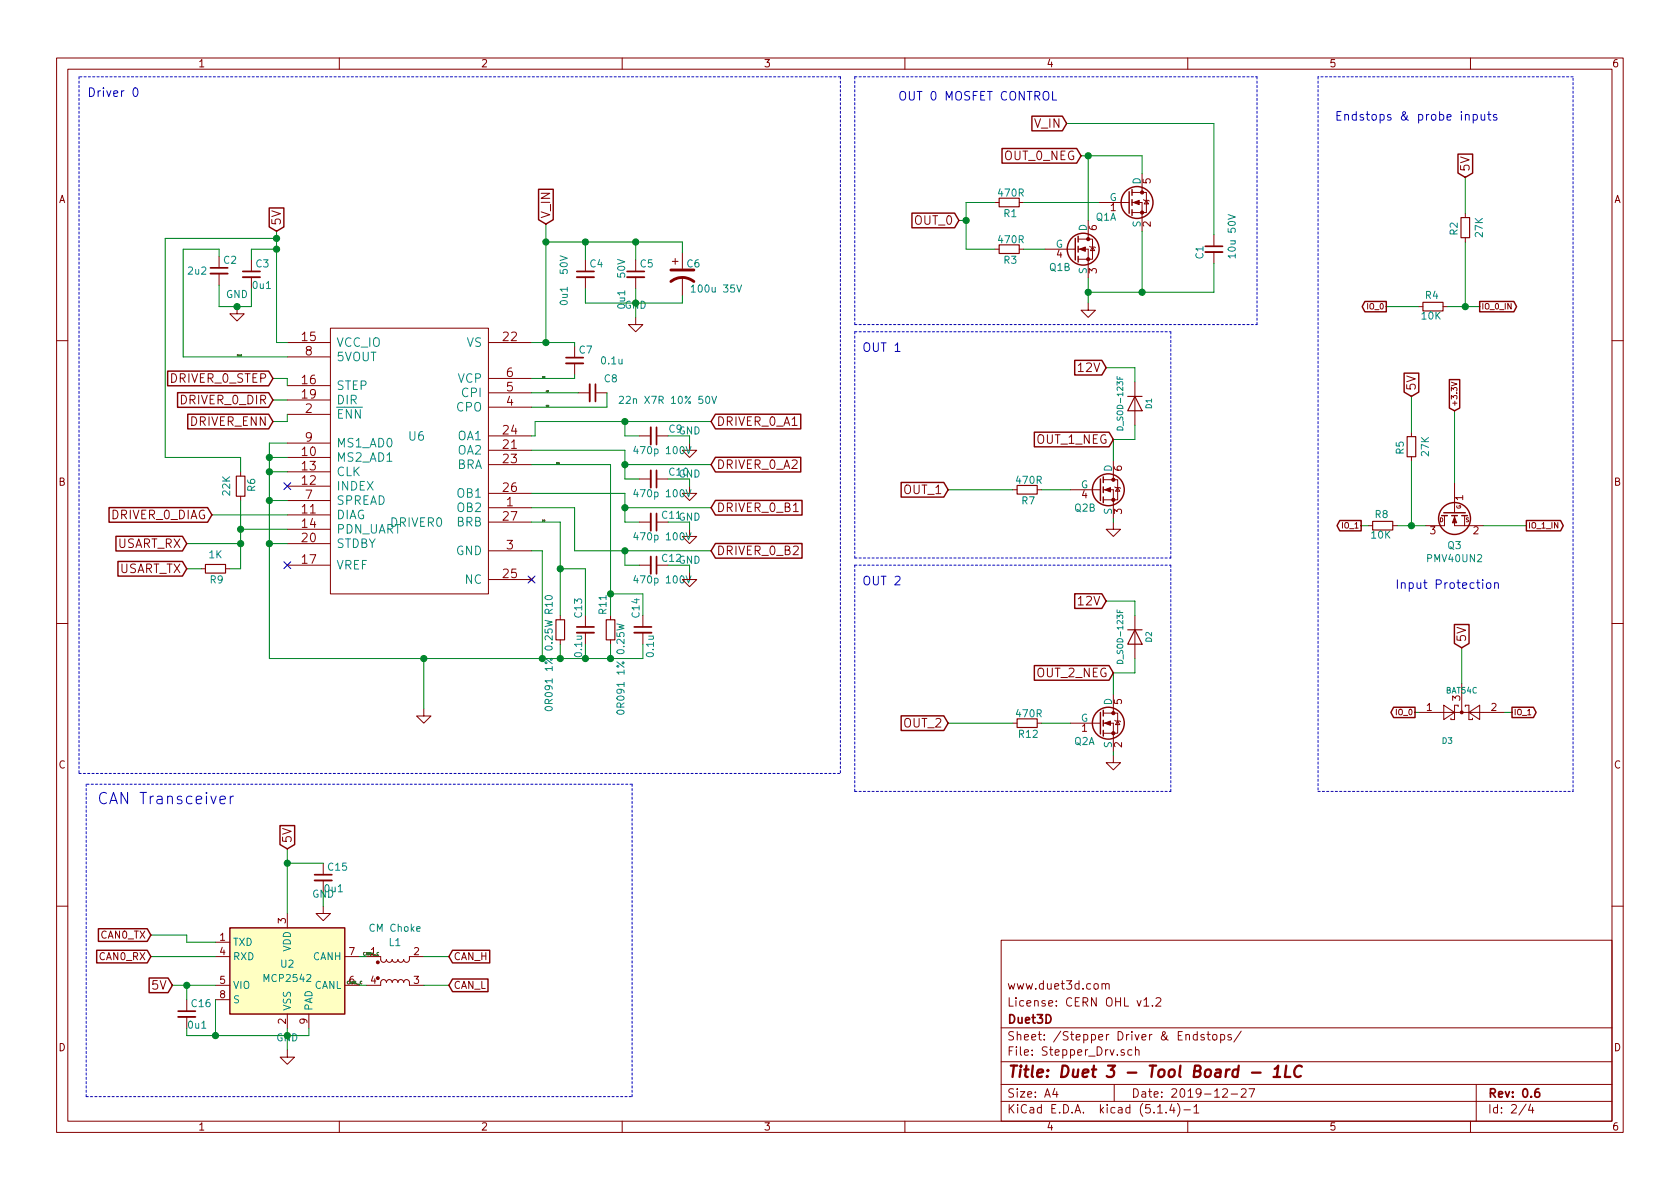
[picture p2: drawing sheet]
EESchema Schematic File Version 4
LIBS:Duet3_TB_1LC-cache
EELAYER 30 0
EELAYER END
$Descr A4 11693 8268
encoding utf-8
Sheet 2 4
Title "Duet 3 - Tool Board - 1LC"
Date "2019-12-27"
Rev "0.6"
Comp "Duet3D"
Comment1 "License: CERN OHL v1.2"
Comment2 "www.duet3d.com"
Comment3 ""
Comment4 ""
$EndDescr
Text Notes 9290 840  0    60   ~ 0
Endstops & probe inputs
Text Notes 975  675  2    60   ~ 0
Driver 0
Text GLabel 1900 2775 0    60   Input ~ 0
DRIVER_0_DIR
Text GLabel 1900 2625 0    60   Input ~ 0
DRIVER_0_STEP
$Comp
L Diode:BAT54C D3
U 1 1
P 10175 4950
F 0 "D3" H 10075 5150 40  0000 C CNN
F 1 "BAT54C" H 10175 4800 40  0000 C CNN
F 2 "Package_TO_SOT_SMD:SOT-23" V 10075 4950 60  0001 C CNN
F 3 "" H 10075 4950 60  0000 C CNN
	1    10175 4950
	1    0    0    1   
$EndComp
Text GLabel 10525 4950 2    39   Output ~ 0
IO_1
Text Notes 9710 4100 0    60   ~ 0
Input Protection
Text GLabel 1900 2925 0    60   Input ~ 0
DRIVER_ENN
Text GLabel 1475 3575 0    60   Input ~ 0
DRIVER_0_DIAG
Wire Wire Line
	10175 4500 10175 4750
Wire Wire Line
	9875 4950 9850 4950
Wire Wire Line
	10475 4950 10525 4950
Text GLabel 9650 2125 0    39   Output ~ 0
IO_0
Text GLabel 10300 2125 2    39   Output ~ 0
IO_0_IN
$Comp
L Device:R_Small R4
U 1 1
P 9975 2125
F 0 "R4" V 10050 2133 50  0000 C CNN
F 1 "10K" V 9907 2137 50  0000 C CNN
F 2 "Resistor_SMD:R_0402_1005Metric" H 9975 2125 60  0001 C CNN
F 3 "" H 9975 2125 60  0001 C CNN
	1    9975 2125
	0    -1   -1   0   
$EndComp
$Comp
L Device:R_Small R2
U 1 1
P 10200 1575
F 0 "R2" V 10275 1583 50  0000 C CNN
F 1 "27K" V 10100 1575 50  0000 C CNN
F 2 "Resistor_SMD:R_0402_1005Metric" H 10200 1575 60  0001 C CNN
F 3 "~" H 10200 1575 60  0000 C CNN
	1    10200 1575
	-1   0    0    1   
$EndComp
Connection ~ 10200 2125
Wire Wire Line
	10200 2125 10300 2125
Text GLabel 9850 4950 0    39   Output ~ 0
IO_0
Text GLabel 9475 3650 0    39   Output ~ 0
IO_1
Text GLabel 10625 3650 2    39   Output ~ 0
IO_1_IN
$Comp
L Device:R_Small R8
U 1 1
P 9625 3650
F 0 "R8" V 9700 3658 50  0000 C CNN
F 1 "10K" V 9557 3662 50  0000 C CNN
F 2 "Resistor_SMD:R_0402_1005Metric" H 9625 3650 60  0001 C CNN
F 3 "" H 9625 3650 60  0001 C CNN
	1    9625 3650
	0    -1   -1   0   
$EndComp
$Comp
L Device:R_Small R5
U 1 1
P 9825 3100
F 0 "R5" V 9900 3108 50  0000 C CNN
F 1 "27K" V 9725 3100 50  0000 C CNN
F 2 "Resistor_SMD:R_0402_1005Metric" H 9825 3100 60  0001 C CNN
F 3 "~" H 9825 3100 60  0000 C CNN
	1    9825 3100
	-1   0    0    1   
$EndComp
Wire Wire Line
	10075 2125 10200 2125
Wire Wire Line
	10200 1225 10200 1475
Wire Notes Line
	5950 2300 8150 2300
Wire Notes Line
	5950 2300 5950 3875
Wire Notes Line
	5950 3875 8150 3875
Wire Notes Line
	8150 3875 8150 2300
Text GLabel 7750 3050 0    60   Input ~ 0
OUT_1_NEG
Text Notes 6000 2450 0    60   ~ 0
OUT 1
$Comp
L Device:R_Small R?
U 1 1
P 7150 3400
AR Path="/5B12C3FC/5D59E1FC" Ref="R?"  Part="1" 
AR Path="/505779E3/5D59E1FC" Ref="R7"  Part="1" 
F 0 "R7" V 7225 3408 50  0000 C CNN
F 1 "470R" V 7082 3412 50  0000 C CNN
F 2 "Resistor_SMD:R_0402_1005Metric" H 7150 3400 60  0001 C CNN
F 3 "~" H 7150 3400 60  0000 C CNN
	1    7150 3400
	0    1    1    0   
$EndComp
$Comp
L Device:D D?
U 1 1
P 7900 2800
AR Path="/5B12C3FC/5D59E203" Ref="D?"  Part="1" 
AR Path="/505779E3/5D59E203" Ref="D1"  Part="1" 
F 0 "D1" H 7900 2900 40  0000 C CNN
F 1 "D_SOD-123F" H 7900 2700 40  0000 C CNN
F 2 "Diode_SMD:D_SOD-123F" H 7900 2800 60  0001 C CNN
F 3 "https://www.digikey.co.uk/product-detail/en/taiwan-semiconductor-corporation/HS1KFL/HS1KFLTR-ND/9602850" H 7900 2800 60  0001 C CNN
F 4 "HS1KFL or equivalent" H 7900 2800 50  0001 C CNN "Part Number"
	1    7900 2800
	0    1    1    0   
$EndComp
Text GLabel 7700 2550 0    60   Input ~ 0
12V
Wire Wire Line
	7750 3050 7900 3050
Wire Wire Line
	7900 2550 7700 2550
Wire Notes Line
	5950 525  8750 525 
Wire Notes Line
	5950 525  5950 2250
Wire Notes Line
	5950 2250 8750 2250
Wire Notes Line
	8750 2250 8750 525 
Text GLabel 7525 1075 0    60   Input ~ 0
OUT_0_NEG
Text Notes 6250 700  0    60   ~ 0
OUT 0 MOSFET CONTROL
Text GLabel 7425 850  0    60   Input ~ 0
V_IN
$Comp
L Device:C_Small C?
U 1 1
P 8450 1725
AR Path="/5B12C3FC/5D59E244" Ref="C?"  Part="1" 
AR Path="/505779E3/5D59E244" Ref="C1"  Part="1" 
F 0 "C1" V 8350 1650 50  0000 L CNN
F 1 "10u 50V" V 8575 1650 50  0000 L CNN
F 2 "Capacitor_SMD:C_1206_3216Metric" H 8450 1725 60  0001 C CNN
F 3 "~" H 8450 1725 60  0000 C CNN
	1    8450 1725
	1    0    0    -1  
$EndComp
Wire Wire Line
	7575 1525 7575 1075
Wire Wire Line
	8450 850  8450 1625
Wire Wire Line
	8450 1825 8450 2025
Wire Wire Line
	8450 2025 7950 2025
Wire Wire Line
	7575 1925 7575 2025
Connection ~ 7575 2025
Text GLabel 6675 1525 0    60   Input ~ 0
OUT_0
Text GLabel 6600 3400 0    60   Input ~ 0
OUT_1
Wire Wire Line
	7575 2025 7575 2100
Wire Wire Line
	7750 3600 7750 3625
Wire Wire Line
	6725 1725 6925 1725
Wire Wire Line
	7125 1725 7275 1725
Wire Wire Line
	7250 3400 7450 3400
Wire Wire Line
	6600 3400 7050 3400
Wire Wire Line
	7900 2950 7900 3050
Wire Wire Line
	7900 2550 7900 2650
$Comp
L Duet3_TB_1LC-rescue:Q_DUAL_NMOS_Power33-Device Q2
U 2 1
P 7650 3400
AR Path="/505779E3/5D59E2C7" Ref="Q2"  Part="2" 
AR Path="/5B12C3FC/5D59E2C7" Ref="Q?"  Part="1" 
F 0 "Q2" H 7475 3275 50  0000 L CNN
F 1 "Q_DUAL_NMOS" H 7938 3445 50  0001 L CNN
F 2 "Package_SON:Fairchild_DualPower33-6_3x3mm" H 7850 3400 50  0001 C CNN
F 3 "~" H 7850 3400 50  0001 C CNN
	2    7650 3400
	1    0    0    -1  
$EndComp
Wire Wire Line
	7750 3050 7750 3200
$Comp
L Duet3_TB_1LC-rescue:Q_DUAL_NMOS_Power33-Device Q1
U 1 1
P 7850 1400
AR Path="/505779E3/5D822F51" Ref="Q1"  Part="1" 
AR Path="/5B12C3FC/5D822F51" Ref="Q?"  Part="2" 
F 0 "Q1" H 7625 1300 50  0000 L CNN
F 1 "Q_DUAL_NMOS" V 8137 1355 50  0001 L CNN
F 2 "Package_SON:Fairchild_DualPower33-6_3x3mm" H 8050 1400 50  0001 C CNN
F 3 "~" H 8050 1400 50  0001 C CNN
F 4 "DMT6018LDR" H 7850 1400 50  0001 C CNN "Part Number"
	1    7850 1400
	1    0    0    -1  
$EndComp
Wire Wire Line
	7425 850  8450 850 
$Comp
L Duet3_TB_1LC-rescue:Q_DUAL_NMOS_Power33-Device Q1
U 2 1
P 7475 1725
AR Path="/505779E3/5D961DD8" Ref="Q1"  Part="2" 
AR Path="/5B12C3FC/5D961DD8" Ref="Q?"  Part="1" 
F 0 "Q1" H 7300 1600 50  0000 L CNN
F 1 "Q_DUAL_NMOS" H 7763 1770 50  0001 L CNN
F 2 "Package_SON:Fairchild_DualPower33-6_3x3mm" H 7675 1725 50  0001 C CNN
F 3 "~" H 7675 1725 50  0001 C CNN
	2    7475 1725
	1    0    0    -1  
$EndComp
$Comp
L Device:R_Small R?
U 1 1
P 7025 1725
AR Path="/5B12C3FC/5D962A5D" Ref="R?"  Part="1" 
AR Path="/505779E3/5D962A5D" Ref="R3"  Part="1" 
F 0 "R3" V 7100 1733 50  0000 C CNN
F 1 "470R" V 6957 1737 50  0000 C CNN
F 2 "Resistor_SMD:R_0402_1005Metric" H 7025 1725 60  0001 C CNN
F 3 "~" H 7025 1725 60  0000 C CNN
	1    7025 1725
	0    1    1    0   
$EndComp
$Comp
L Device:R_Small R?
U 1 1
P 7025 1400
AR Path="/5B12C3FC/5D96310D" Ref="R?"  Part="1" 
AR Path="/505779E3/5D96310D" Ref="R1"  Part="1" 
F 0 "R1" V 7100 1408 50  0000 C CNN
F 1 "470R" V 6957 1412 50  0000 C CNN
F 2 "Resistor_SMD:R_0402_1005Metric" H 7025 1400 60  0001 C CNN
F 3 "~" H 7025 1400 60  0000 C CNN
	1    7025 1400
	0    1    1    0   
$EndComp
Wire Wire Line
	6725 1725 6725 1525
Wire Wire Line
	6725 1525 6675 1525
Wire Wire Line
	6725 1525 6725 1400
Wire Wire Line
	6725 1400 6925 1400
Connection ~ 6725 1525
Wire Wire Line
	7125 1400 7650 1400
Wire Wire Line
	7950 1600 7950 2025
Connection ~ 7950 2025
Wire Wire Line
	7950 2025 7575 2025
Wire Wire Line
	7950 1200 7950 1075
Wire Wire Line
	7525 1075 7575 1075
Connection ~ 7575 1075
Wire Wire Line
	7575 1075 7950 1075
$Comp
L Device:CP1 C?
U 1 1
P 4750 1900
AR Path="/505779E3/5E0FA13A/5E161998" Ref="C?"  Part="1" 
AR Path="/505779E3/5E161998" Ref="C6"  Part="1" 
F 0 "C6" H 4775 1975 50  0000 L CNN
F 1 "100u 35V" H 4800 1800 50  0000 L CNN
F 2 "Capacitor_SMD:CP_Elec_6.3x7.7" H 4750 1900 60  0001 C CNN
F 3 "" H 4750 1900 60  0001 C CNN
	1    4750 1900
	1    0    0    -1  
$EndComp
Text GLabel 3800 1550 1    60   Input ~ 0
V_IN
Text GLabel 1925 1600 1    60   Input ~ 0
5V
$Comp
L Device:C_Small C?
U 1 1
P 1750 1900
AR Path="/505779E3/5E0FA13A/5E1619BA" Ref="C?"  Part="1" 
AR Path="/505779E3/5E1619BA" Ref="C3"  Part="1" 
F 0 "C3" H 1775 1975 50  0000 L CNN
F 1 "0u1" H 1750 1825 50  0000 L CNN
F 2 "Capacitor_SMD:C_0402_1005Metric" H 1750 1900 60  0001 C CNN
F 3 "~" H 1750 1900 60  0000 C CNN
	1    1750 1900
	1    0    0    -1  
$EndComp
$Comp
L Device:C_Small C?
U 1 1
P 4075 1900
AR Path="/505779E3/5E0FA13A/5E1619C1" Ref="C?"  Part="1" 
AR Path="/505779E3/5E1619C1" Ref="C4"  Part="1" 
F 0 "C4" H 4100 1975 50  0000 L CNN
F 1 "0u1  50V" V 3925 1675 50  0000 L CNN
F 2 "Capacitor_SMD:C_0603_1608Metric" H 4075 1900 60  0001 C CNN
F 3 "~" H 4075 1900 60  0000 C CNN
	1    4075 1900
	1    0    0    -1  
$EndComp
$Comp
L Device:C_Small C?
U 1 1
P 4425 1900
AR Path="/505779E3/5E0FA13A/5E1619C8" Ref="C?"  Part="1" 
AR Path="/505779E3/5E1619C8" Ref="C5"  Part="1" 
F 0 "C5" H 4450 1975 50  0000 L CNN
F 1 "0u1  50V" V 4325 1650 50  0000 L CNN
F 2 "Capacitor_SMD:C_0603_1608Metric" H 4425 1900 60  0001 C CNN
F 3 "~" H 4425 1900 60  0000 C CNN
	1    4425 1900
	1    0    0    -1  
$EndComp
$Comp
L Device:C_Small C?
U 1 1
P 4125 2725
AR Path="/505779E3/5E0FA13A/5E1619CF" Ref="C?"  Part="1" 
AR Path="/505779E3/5E1619CF" Ref="C8"  Part="1" 
F 0 "C8" V 4025 2800 50  0000 L CNN
F 1 "22n X7R 10% 50V" V 4175 2900 50  0000 L CNN
F 2 "Capacitor_SMD:C_0402_1005Metric" H 4125 2725 60  0001 C CNN
F 3 "~" H 4125 2725 60  0000 C CNN
	1    4125 2725
	0    1    1    0   
$EndComp
$Comp
L Device:C_Small C?
U 1 1
P 4000 2500
AR Path="/505779E3/5E0FA13A/5E1619D6" Ref="C?"  Part="1" 
AR Path="/505779E3/5E1619D6" Ref="C7"  Part="1" 
F 0 "C7" H 4025 2575 50  0000 L CNN
F 1 "0.1u" H 4175 2500 50  0000 L CNN
F 2 "Capacitor_SMD:C_0603_1608Metric" H 4000 2500 60  0001 C CNN
F 3 "~" H 4000 2500 60  0000 C CNN
F 4 "50V+" H 4000 2500 50  0001 C CNN "Part Number"
	1    4000 2500
	1    0    0    -1  
$EndComp
$Comp
L Device:R_Small R?
U 1 1
P 3900 4375
AR Path="/505779E3/5E0FA13A/5E1619DD" Ref="R?"  Part="1" 
AR Path="/505779E3/5E1619DD" Ref="R10"  Part="1" 
F 0 "R10" V 3975 4200 50  0000 C CNN
F 1 "0R091 1% 0.25W" V 3975 4625 50  0000 C CNN
F 2 "Resistor_SMD:R_0402_1005Metric" H 3900 4375 60  0001 C CNN
F 3 "~" H 3900 4375 60  0000 C CNN
F 4 "ERJ-2BWFR091X or RLP73M1ER091FTDF" H 3900 4375 50  0001 C CNN "Part Number"
	1    3900 4375
	-1   0    0    1   
$EndComp
$Comp
L Device:R_Small R?
U 1 1
P 4250 4375
AR Path="/505779E3/5E0FA13A/5E1619E4" Ref="R?"  Part="1" 
AR Path="/505779E3/5E1619E4" Ref="R11"  Part="1" 
F 0 "R11" V 4300 4200 50  0000 C CNN
F 1 "0R091 1% 0.25W" V 4175 4650 50  0000 C CNN
F 2 "Resistor_SMD:R_0402_1005Metric" H 4250 4375 60  0001 C CNN
F 3 "~" H 4250 4375 60  0000 C CNN
F 4 "ERJ-2BWFR091X or RLP73M1ER091FTDF" H 4250 4375 50  0001 C CNN "Part Number"
	1    4250 4375
	-1   0    0    1   
$EndComp
NoConn ~ 3700 4025
$Comp
L Device:C_Small C?
U 1 1
P 4550 3025
AR Path="/505779E3/5E0FA13A/5E1619EC" Ref="C?"  Part="1" 
AR Path="/505779E3/5E1619EC" Ref="C9"  Part="1" 
F 0 "C9" V 4500 3125 50  0000 L CNN
F 1 "470p 100V" V 4650 2875 50  0000 L CNN
F 2 "Capacitor_SMD:C_0603_1608Metric" H 4550 3025 60  0001 C CNN
F 3 "~" H 4550 3025 60  0000 C CNN
	1    4550 3025
	0    1    1    0   
$EndComp
$Comp
L Device:C_Small C?
U 1 1
P 4550 3325
AR Path="/505779E3/5E0FA13A/5E1619F9" Ref="C?"  Part="1" 
AR Path="/505779E3/5E1619F9" Ref="C10"  Part="1" 
F 0 "C10" V 4500 3425 50  0000 L CNN
F 1 "470p 100V" V 4650 3175 50  0000 L CNN
F 2 "Capacitor_SMD:C_0603_1608Metric" H 4550 3325 60  0001 C CNN
F 3 "~" H 4550 3325 60  0000 C CNN
	1    4550 3325
	0    1    1    0   
$EndComp
$Comp
L Device:C_Small C?
U 1 1
P 4550 3625
AR Path="/505779E3/5E0FA13A/5E161A06" Ref="C?"  Part="1" 
AR Path="/505779E3/5E161A06" Ref="C11"  Part="1" 
F 0 "C11" V 4500 3675 50  0000 L CNN
F 1 "470p 100V" V 4650 3475 50  0000 L CNN
F 2 "Capacitor_SMD:C_0603_1608Metric" H 4550 3625 60  0001 C CNN
F 3 "~" H 4550 3625 60  0000 C CNN
	1    4550 3625
	0    1    1    0   
$EndComp
$Comp
L Device:C_Small C?
U 1 1
P 4550 3925
AR Path="/505779E3/5E0FA13A/5E161A13" Ref="C?"  Part="1" 
AR Path="/505779E3/5E161A13" Ref="C12"  Part="1" 
F 0 "C12" V 4500 3975 50  0000 L CNN
F 1 "470p 100V" V 4650 3775 50  0000 L CNN
F 2 "Capacitor_SMD:C_0603_1608Metric" H 4550 3925 60  0001 C CNN
F 3 "~" H 4550 3925 60  0000 C CNN
	1    4550 3925
	0    1    1    0   
$EndComp
$Comp
L Device:C_Small C?
U 1 1
P 1525 1875
AR Path="/505779E3/5E0FA13A/5E161A28" Ref="C?"  Part="1" 
AR Path="/505779E3/5E161A28" Ref="C2"  Part="1" 
F 0 "C2" H 1550 1950 50  0000 L CNN
F 1 "2u2" H 1300 1875 50  0000 L CNN
F 2 "Capacitor_SMD:C_0603_1608Metric" H 1525 1875 60  0001 C CNN
F 3 "~" H 1525 1875 60  0000 C CNN
F 4 "can be 10V+" H 1525 1875 50  0001 C CNN "Part Number"
	1    1525 1875
	1    0    0    -1  
$EndComp
$Comp
L Device:R_Small R?
U 1 1
P 1675 3375
AR Path="/505779E3/5E0FA13A/5E161A2F" Ref="R?"  Part="1" 
AR Path="/505779E3/5E161A2F" Ref="R6"  Part="1" 
F 0 "R6" V 1750 3383 50  0000 C CNN
F 1 "22K" V 1575 3375 50  0000 C CNN
F 2 "Resistor_SMD:R_0402_1005Metric" H 1675 3375 60  0001 C CNN
F 3 "~" H 1675 3375 60  0000 C CNN
	1    1675 3375
	1    0    0    -1  
$EndComp
Text GLabel 1300 3775 0    60   Input ~ 0
USART_RX
NoConn ~ 2000 3375
Wire Notes Line
	5850 525  5850 5375
Wire Notes Line
	5850 525  550  525 
Wire Notes Line
	550  525  550  5375
Wire Notes Line
	550  5375 5850 5375
Wire Wire Line
	2950 4575 2950 4925
Wire Wire Line
	1750 1725 1750 1800
Wire Wire Line
	1750 2125 1750 2000
Wire Wire Line
	3725 2925 4350 2925
Wire Wire Line
	4350 3225 4950 3225
Wire Wire Line
	4350 3525 4950 3525
Wire Wire Line
	4000 3825 4350 3825
Wire Wire Line
	4350 3025 4450 3025
Connection ~ 4350 2925
Wire Wire Line
	4650 3025 4800 3025
Wire Wire Line
	4800 3025 4800 3075
Wire Wire Line
	4350 3325 4450 3325
Wire Wire Line
	4650 3325 4800 3325
Wire Wire Line
	4800 3325 4800 3375
Wire Wire Line
	4650 3625 4800 3625
Wire Wire Line
	4800 3625 4800 3675
Wire Wire Line
	4350 3925 4450 3925
Wire Wire Line
	4650 3925 4800 3925
Wire Wire Line
	4800 3925 4800 3975
Wire Wire Line
	4350 3925 4350 3825
Connection ~ 4350 3825
Wire Wire Line
	4350 3625 4450 3625
Wire Wire Line
	4350 3425 4350 3525
Connection ~ 4350 3525
Wire Wire Line
	4350 3025 4350 2925
Wire Wire Line
	4350 3125 4350 3225
Connection ~ 4350 3225
Wire Wire Line
	1275 2475 2000 2475
Wire Wire Line
	3700 2375 3800 2375
Wire Wire Line
	3800 1550 3800 1675
Connection ~ 3800 2375
Wire Wire Line
	3800 1675 4075 1675
Wire Wire Line
	4075 1675 4075 1800
Connection ~ 3800 1675
Wire Wire Line
	4425 1675 4425 1800
Connection ~ 4075 1675
Connection ~ 4425 1675
Wire Wire Line
	4075 2000 4075 2100
Wire Wire Line
	4075 2100 4425 2100
Wire Wire Line
	4425 2000 4425 2100
Connection ~ 4425 2100
Wire Wire Line
	3700 2625 4000 2625
Wire Wire Line
	4000 2625 4000 2600
Wire Wire Line
	4000 2375 4000 2400
Wire Wire Line
	4225 2725 4225 2825
Wire Wire Line
	4225 2825 3700 2825
Wire Wire Line
	3700 2725 4025 2725
Wire Wire Line
	3700 3025 3725 3025
Wire Wire Line
	3725 3025 3725 2925
Wire Wire Line
	3700 3125 4350 3125
Wire Wire Line
	3700 3425 4350 3425
Wire Wire Line
	3700 3525 4000 3525
Wire Wire Line
	4000 3525 4000 3825
Wire Wire Line
	3700 3225 4250 3225
Wire Wire Line
	3700 3625 3900 3625
Wire Wire Line
	3700 3825 3775 3825
Wire Wire Line
	1875 4575 2950 4575
Connection ~ 3775 4575
Wire Wire Line
	2000 2675 2000 2625
Wire Wire Line
	2000 2625 1900 2625
Wire Wire Line
	2000 2775 1900 2775
Wire Wire Line
	2000 2875 2000 2925
Wire Wire Line
	2000 2925 1900 2925
Wire Wire Line
	1925 2375 2000 2375
Wire Wire Line
	1925 1600 1925 1650
Wire Wire Line
	1925 1725 1750 1725
Connection ~ 1925 1725
Wire Wire Line
	1525 1975 1525 2125
Wire Wire Line
	1275 2475 1275 1725
Wire Wire Line
	1275 1725 1525 1725
Wire Wire Line
	1525 1725 1525 1775
Wire Wire Line
	1875 3275 2000 3275
Wire Wire Line
	1875 3075 1875 3175
Connection ~ 2950 4575
Wire Wire Line
	1300 3775 1675 3775
Connection ~ 1675 3775
Wire Wire Line
	1675 3175 1150 3175
Wire Wire Line
	1150 3175 1150 1650
Wire Wire Line
	1150 1650 1925 1650
Connection ~ 1925 1650
Wire Wire Line
	2000 3075 1875 3075
Connection ~ 1875 3275
Wire Wire Line
	2000 3175 1875 3175
Connection ~ 1875 3175
Wire Wire Line
	2000 3475 1875 3475
Connection ~ 1875 3475
Wire Wire Line
	4350 2925 4950 2925
Wire Wire Line
	4350 3825 4950 3825
Wire Wire Line
	4350 3525 4350 3625
Wire Wire Line
	4350 3225 4350 3325
Wire Wire Line
	3800 2375 4000 2375
Wire Wire Line
	3800 1675 3800 2375
Wire Wire Line
	4075 1675 4425 1675
Wire Wire Line
	4425 1675 4750 1675
Wire Wire Line
	4425 2100 4750 2100
Wire Wire Line
	4425 2100 4425 2200
Wire Wire Line
	1925 1725 1925 2375
Wire Wire Line
	2950 4575 3775 4575
Wire Wire Line
	1925 1650 1925 1725
Wire Wire Line
	1875 3275 1875 3475
Wire Wire Line
	1875 3175 1875 3275
Wire Wire Line
	1525 2125 1650 2125
Wire Wire Line
	3775 4575 3900 4575
Wire Wire Line
	1675 3175 1675 3275
Wire Wire Line
	1675 3475 1675 3675
Wire Wire Line
	3900 3625 3900 3950
Wire Wire Line
	4250 3225 4250 4125
Wire Wire Line
	3900 4475 3900 4575
Connection ~ 3900 4575
Wire Wire Line
	3900 4575 4075 4575
Wire Wire Line
	4250 4475 4250 4575
Text GLabel 1300 3950 0    60   Input ~ 0
USART_TX
Wire Wire Line
	2000 3575 1475 3575
$Comp
L Device:R_Small R?
U 1 1
P 1500 3950
AR Path="/505779E3/5E0FA13A/5E219A2F" Ref="R?"  Part="1" 
AR Path="/505779E3/5E219A2F" Ref="R9"  Part="1" 
F 0 "R9" V 1575 3958 50  0000 C CNN
F 1 "1K" V 1400 3950 50  0000 C CNN
F 2 "Resistor_SMD:R_0402_1005Metric" H 1500 3950 60  0001 C CNN
F 3 "~" H 1500 3950 60  0000 C CNN
	1    1500 3950
	0    1    1    0   
$EndComp
Wire Wire Line
	1300 3950 1400 3950
Wire Wire Line
	1600 3950 1675 3950
Wire Wire Line
	1675 3950 1675 3775
Wire Wire Line
	10200 1675 10200 2125
Wire Wire Line
	9825 3200 9825 3650
Text GLabel 4950 3825 2    60   Input ~ 0
DRIVER_0_B2
Text GLabel 4950 3525 2    60   Input ~ 0
DRIVER_0_B1
Text GLabel 4950 3225 2    60   Input ~ 0
DRIVER_0_A2
Text GLabel 4950 2925 2    60   Input ~ 0
DRIVER_0_A1
$Comp
L Duet3_TB_1LC-rescue:MCP2558FD-xSN-Interface_CAN_LIN U?
U 1 1
P 2000 6750
AR Path="/50523307/60343B1F" Ref="U?"  Part="1" 
AR Path="/505779E3/60343B1F" Ref="U2"  Part="1" 
F 0 "U2" H 2000 6800 50  0000 C CNN
F 1 "MCP2542" H 2000 6700 50  0000 C CNN
F 2 "Package_DFN_QFN:DFN-8-1EP_3x2mm_P0.5mm_EP1.3x1.5mm" H 2000 6150 50  0001 C CNN
F 3 "https://www.digikey.co.uk/products/en/integrated-circuits-ics/interface-drivers-receivers-transceivers/710?k=MCP2542&k=&pkeyword=MCP2542&sv=0&pv7=2&sf=0&FV=ffe002c6%2C1f140000&quantity=&ColumnSort=0&page=1&pageSize=25" H 2000 6750 50  0001 C CNN
F 4 "MCP2542, alternitivelty MCP2558" H 2000 6750 50  0001 C CNN "Part Number"
	1    2000 6750
	1    0    0    -1  
$EndComp
Wire Wire Line
	2000 7300 2000 7200
Text GLabel 2000 5900 1    60   Input ~ 0
5V
Wire Wire Line
	2000 6350 2000 6000
Wire Wire Line
	1500 6850 1300 6850
Wire Wire Line
	1050 6650 1500 6650
Text GLabel 3125 6850 2    50   Input ~ 0
CAN_L
Text GLabel 3125 6650 2    50   Input ~ 0
CAN_H
$Comp
L Device:C_Small C?
U 1 1
P 2250 6100
AR Path="/50523307/60343B39" Ref="C?"  Part="1" 
AR Path="/505779E3/60343B39" Ref="C15"  Part="1" 
F 0 "C15" H 2275 6175 50  0000 L CNN
F 1 "0u1" H 2250 6025 50  0000 L CNN
F 2 "Capacitor_SMD:C_0402_1005Metric" H 2250 6100 60  0001 C CNN
F 3 "" H 2250 6100 60  0001 C CNN
	1    2250 6100
	1    0    0    -1  
$EndComp
Wire Wire Line
	2250 6000 2000 6000
Connection ~ 2000 6000
Wire Wire Line
	2000 6000 2000 5900
Wire Wire Line
	2250 6300 2250 6200
$Comp
L Device:C_Small C?
U 1 1
P 1300 7050
AR Path="/50523307/60343B4A" Ref="C?"  Part="1" 
AR Path="/505779E3/60343B4A" Ref="C16"  Part="1" 
F 0 "C16" H 1325 7125 50  0000 L CNN
F 1 "0u1" H 1300 6975 50  0000 L CNN
F 2 "Capacitor_SMD:C_0402_1005Metric" H 1300 7050 60  0001 C CNN
F 3 "" H 1300 7050 60  0001 C CNN
	1    1300 7050
	1    0    0    -1  
$EndComp
Wire Wire Line
	1300 6950 1300 6850
Connection ~ 1300 6850
Wire Wire Line
	1300 6850 1200 6850
Wire Wire Line
	1300 7150 1300 7200
Wire Wire Line
	1300 7200 1500 7200
Connection ~ 2000 7200
Wire Wire Line
	2000 7200 2000 7150
Wire Wire Line
	2500 6650 2550 6650
Wire Wire Line
	2500 6850 2550 6850
$Comp
L Duet3:L_Coupled_v2 L?
U 1 1
P 2750 6750
AR Path="/50523307/60343B79" Ref="L?"  Part="1" 
AR Path="/505779E3/60343B79" Ref="L1"  Part="1" 
F 0 "L1" H 2750 6950 50  0000 C CNN
F 1 "CM Choke" H 2750 7050 50  0000 C CNN
F 2 "complib:SRF2012AA" H 2750 6750 50  0001 C CNN
F 3 "" V 2750 6150 39  0001 C CNN
	1    2750 6750
	1    0    0    -1  
$EndComp
Wire Notes Line
	600  5450 600  7625
Wire Notes Line
	600  7625 4400 7625
Wire Notes Line
	4400 7625 4400 5450
Wire Notes Line
	4400 5450 600  5450
Text Notes 675  5600 0    79   ~ 0
CAN Transceiver
Text Label 2525 6850 2    20   ~ 0
CANL_C
Text Label 2525 6650 0    20   ~ 0
CANH_C
Wire Wire Line
	1500 6950 1500 7200
Connection ~ 1500 7200
Wire Wire Line
	1500 7200 2000 7200
Wire Notes Line
	9175 525  9175 5500
Wire Notes Line
	9175 5500 10950 5500
Wire Notes Line
	10950 5500 10950 525 
Wire Notes Line
	10950 525  9175 525 
Wire Wire Line
	2950 6650 3125 6650
Wire Wire Line
	2950 6850 3125 6850
Text GLabel 1050 6500 0    50   Input ~ 0
CAN0_TX
Text GLabel 1050 6650 0    50   Input ~ 0
CAN0_RX
Text GLabel 1200 6850 0    60   Input ~ 0
5V
$Comp
L Duet3:TMC2209 U?
U 1 1
P 2850 3175
AR Path="/505779E3/5E0FA13A/5E161A20" Ref="U?"  Part="1" 
AR Path="/505779E3/5E161A20" Ref="U6"  Part="1" 
F 0 "U6" H 2900 3325 60  0000 C CNN
F 1 "DRIVER0" H 2900 2725 60  0000 C CNN
F 2 "complib:QFN-28-1EP_5x5mm_Pitch0.5mm" H 2900 2925 60  0001 C CNN
F 3 "" H 2900 2925 60  0000 C CNN
	1    2850 3175
	1    0    0    -1  
$EndComp
Wire Wire Line
	3775 3825 3775 4575
Wire Wire Line
	1875 3475 1875 3775
Wire Wire Line
	2000 3675 1675 3675
Connection ~ 1675 3675
Wire Wire Line
	1675 3675 1675 3775
Wire Wire Line
	4750 1750 4750 1675
Wire Wire Line
	4750 2050 4750 2100
Wire Wire Line
	2000 3775 1875 3775
Connection ~ 1875 3775
Wire Wire Line
	1875 3775 1875 4575
NoConn ~ 2000 3925
$Comp
L Device:C_Small C?
U 1 1
P 4075 4375
AR Path="/505779E3/5E0FA13A/6075E30F" Ref="C?"  Part="1" 
AR Path="/505779E3/6075E30F" Ref="C13"  Part="1" 
F 0 "C13" V 4025 4450 50  0000 L CNN
F 1 "0.1u" V 4025 4175 50  0000 L CNN
F 2 "Capacitor_SMD:C_0402_1005Metric" H 4075 4375 60  0001 C CNN
F 3 "~" H 4075 4375 60  0000 C CNN
F 4 "50V+" H 4075 4375 50  0001 C CNN "Part Number"
	1    4075 4375
	1    0    0    -1  
$EndComp
$Comp
L Device:C_Small C?
U 1 1
P 4475 4375
AR Path="/505779E3/5E0FA13A/6075E471" Ref="C?"  Part="1" 
AR Path="/505779E3/6075E471" Ref="C14"  Part="1" 
F 0 "C14" V 4425 4450 50  0000 L CNN
F 1 "0.1u" V 4525 4175 50  0000 L CNN
F 2 "Capacitor_SMD:C_0402_1005Metric" H 4475 4375 60  0001 C CNN
F 3 "~" H 4475 4375 60  0000 C CNN
F 4 "50V+" H 4475 4375 50  0001 C CNN "Part Number"
	1    4475 4375
	1    0    0    -1  
$EndComp
Wire Wire Line
	4075 4275 4075 3950
Wire Wire Line
	4075 3950 3900 3950
Connection ~ 3900 3950
Wire Wire Line
	3900 3950 3900 4275
Wire Wire Line
	4075 4475 4075 4575
Connection ~ 4075 4575
Wire Wire Line
	4075 4575 4250 4575
Wire Wire Line
	4250 4125 4475 4125
Wire Wire Line
	4475 4125 4475 4275
Connection ~ 4250 4125
Wire Wire Line
	4250 4125 4250 4275
Wire Wire Line
	4475 4475 4475 4575
Wire Wire Line
	4475 4575 4250 4575
Connection ~ 4250 4575
$Comp
L Duet3_TB_1LC-rescue:GND-power #PWR0101
U 1 1
P 2000 7300
F 0 "#PWR0101" H 2000 7050 50  0001 C CNN
F 1 "GND" H 2000 7387 50  0000 C CNN
F 2 "" H 2000 7300 50  0001 C CNN
F 3 "" H 2000 7300 50  0001 C CNN
	1    2000 7300
	1    0    0    -1  
$EndComp
$Comp
L Duet3_TB_1LC-rescue:GND-power #PWR0110
U 1 1
P 2250 6300
F 0 "#PWR0110" H 2250 6050 50  0001 C CNN
F 1 "GND" H 2250 6387 50  0000 C CNN
F 2 "" H 2250 6300 50  0001 C CNN
F 3 "" H 2250 6300 50  0001 C CNN
	1    2250 6300
	1    0    0    -1  
$EndComp
$Comp
L Duet3_TB_1LC-rescue:GND-power #PWR0111
U 1 1
P 4800 3975
F 0 "#PWR0111" H 4800 3725 50  0001 C CNN
F 1 "GND" H 4800 4062 50  0000 C CNN
F 2 "" H 4800 3975 50  0001 C CNN
F 3 "" H 4800 3975 50  0001 C CNN
	1    4800 3975
	1    0    0    -1  
$EndComp
$Comp
L Duet3_TB_1LC-rescue:GND-power #PWR0112
U 1 1
P 4800 3675
F 0 "#PWR0112" H 4800 3425 50  0001 C CNN
F 1 "GND" H 4800 3762 50  0000 C CNN
F 2 "" H 4800 3675 50  0001 C CNN
F 3 "" H 4800 3675 50  0001 C CNN
	1    4800 3675
	1    0    0    -1  
$EndComp
$Comp
L Duet3_TB_1LC-rescue:GND-power #PWR0113
U 1 1
P 4800 3375
F 0 "#PWR0113" H 4800 3125 50  0001 C CNN
F 1 "GND" H 4800 3462 50  0000 C CNN
F 2 "" H 4800 3375 50  0001 C CNN
F 3 "" H 4800 3375 50  0001 C CNN
	1    4800 3375
	1    0    0    -1  
$EndComp
$Comp
L Duet3_TB_1LC-rescue:GND-power #PWR0114
U 1 1
P 4800 3075
F 0 "#PWR0114" H 4800 2825 50  0001 C CNN
F 1 "GND" H 4800 3162 50  0000 C CNN
F 2 "" H 4800 3075 50  0001 C CNN
F 3 "" H 4800 3075 50  0001 C CNN
	1    4800 3075
	1    0    0    -1  
$EndComp
$Comp
L Duet3_TB_1LC-rescue:GND-power #PWR0115
U 1 1
P 4425 2200
F 0 "#PWR0115" H 4425 1950 50  0001 C CNN
F 1 "GND" H 4425 2287 50  0000 C CNN
F 2 "" H 4425 2200 50  0001 C CNN
F 3 "" H 4425 2200 50  0001 C CNN
	1    4425 2200
	1    0    0    -1  
$EndComp
$Comp
L Duet3_TB_1LC-rescue:GND-power #PWR0116
U 1 1
P 1650 2125
F 0 "#PWR0116" H 1650 1875 50  0001 C CNN
F 1 "GND" H 1650 2212 50  0000 C CNN
F 2 "" H 1650 2125 50  0001 C CNN
F 3 "" H 1650 2125 50  0001 C CNN
	1    1650 2125
	1    0    0    -1  
$EndComp
Connection ~ 1650 2125
Wire Wire Line
	1650 2125 1750 2125
$Comp
L Duet3_TB_1LC-rescue:GND-power #PWR0117
U 1 1
P 2950 4925
F 0 "#PWR0117" H 2950 4675 50  0001 C CNN
F 1 "GND" H 2950 5012 50  0001 C CNN
F 2 "" H 2950 4925 50  0001 C CNN
F 3 "" H 2950 4925 50  0001 C CNN
	1    2950 4925
	1    0    0    -1  
$EndComp
$Comp
L Duet3_TB_1LC-rescue:GND-power #PWR0118
U 1 1
P 7750 3625
F 0 "#PWR0118" H 7750 3375 50  0001 C CNN
F 1 "GND" H 7750 3712 50  0001 C CNN
F 2 "" H 7750 3625 50  0001 C CNN
F 3 "" H 7750 3625 50  0001 C CNN
	1    7750 3625
	1    0    0    -1  
$EndComp
$Comp
L Duet3_TB_1LC-rescue:GND-power #PWR0120
U 1 1
P 7575 2100
F 0 "#PWR0120" H 7575 1850 50  0001 C CNN
F 1 "GND" H 7575 2187 50  0001 C CNN
F 2 "" H 7575 2100 50  0001 C CNN
F 3 "" H 7575 2100 50  0001 C CNN
	1    7575 2100
	1    0    0    -1  
$EndComp
Wire Wire Line
	9650 2125 9875 2125
Wire Wire Line
	2150 7150 2150 7200
Wire Wire Line
	2150 7200 2000 7200
Text Label 1650 2475 0    8    ~ 0
5vout
Text Label 3800 2725 0    8    ~ 0
cpi
Text Label 3800 2825 0    8    ~ 0
cpo
Text Label 3775 2625 0    8    ~ 0
vcp
Text Label 3775 3625 0    8    ~ 0
brb
Text Label 3875 3225 0    8    ~ 0
bra
$Comp
L Duet3_TB_1LC-rescue:PMV40UN2-smart Q3
U 1 1
P 10125 3550
F 0 "Q3" V 10361 3550 50  0000 C CNN
F 1 "PMV40UN2" V 10452 3550 50  0000 C CNN
F 2 "Package_TO_SOT_SMD:SOT-23" V 10543 3550 50  0001 C CNN
F 3 "http://assets.nexperia.com/documents/data-sheet/PMV40UN2.pdf" H 10316 3459 50  0001 L CNN
	1    10125 3550
	0    -1   1    0   
$EndComp
Wire Wire Line
	10125 2850 10125 3350
Wire Wire Line
	9825 2750 9825 3000
Text GLabel 10125 2850 1    39   Input ~ 0
+3.3V
Wire Wire Line
	10325 3650 10625 3650
Wire Wire Line
	9725 3650 9825 3650
Text GLabel 9825 2750 1    60   Input ~ 0
5V
Text GLabel 10200 1225 1    60   Input ~ 0
5V
Wire Wire Line
	9475 3650 9525 3650
Connection ~ 9825 3650
Wire Wire Line
	9825 3650 9925 3650
$Comp
L Duet3_TB_1LC-rescue:GND-power #PWR0119
U 1 1
P 7750 5250
F 0 "#PWR0119" H 7750 5000 50  0001 C CNN
F 1 "GND" H 7750 5337 50  0001 C CNN
F 2 "" H 7750 5250 50  0001 C CNN
F 3 "" H 7750 5250 50  0001 C CNN
	1    7750 5250
	1    0    0    -1  
$EndComp
Wire Wire Line
	7750 4675 7750 4825
$Comp
L Duet3_TB_1LC-rescue:Q_DUAL_NMOS_Power33-Device Q2
U 1 1
P 7650 5025
AR Path="/505779E3/604CDEEA" Ref="Q2"  Part="1" 
AR Path="/5B12C3FC/604CDEEA" Ref="Q?"  Part="1" 
F 0 "Q2" H 7475 4900 50  0000 L CNN
F 1 "Q_DUAL_NMOS" H 7938 5070 50  0001 L CNN
F 2 "Package_SON:Fairchild_DualPower33-6_3x3mm" H 7850 5025 50  0001 C CNN
F 3 "~" H 7850 5025 50  0001 C CNN
	1    7650 5025
	1    0    0    -1  
$EndComp
Wire Wire Line
	7900 4175 7900 4275
Wire Wire Line
	7900 4575 7900 4675
Wire Wire Line
	6600 5025 7050 5025
Wire Wire Line
	7250 5025 7450 5025
Wire Wire Line
	7750 5225 7750 5250
Text GLabel 6600 5025 0    60   Input ~ 0
OUT_2
Wire Wire Line
	7900 4175 7700 4175
Wire Wire Line
	7750 4675 7900 4675
Text GLabel 7700 4175 0    60   Input ~ 0
12V
$Comp
L Device:D D?
U 1 1
P 7900 4425
AR Path="/5B12C3FC/604CDEDB" Ref="D?"  Part="1" 
AR Path="/505779E3/604CDEDB" Ref="D2"  Part="1" 
F 0 "D2" H 7900 4525 40  0000 C CNN
F 1 "D_SOD-123F" H 7900 4325 40  0000 C CNN
F 2 "Diode_SMD:D_SOD-123F" H 7900 4425 60  0001 C CNN
F 3 "https://www.digikey.co.uk/product-detail/en/taiwan-semiconductor-corporation/HS1KFL/HS1KFLTR-ND/9602850" H 7900 4425 60  0001 C CNN
F 4 "HS1KFL or equivalent" H 7900 4425 50  0001 C CNN "Part Number"
	1    7900 4425
	0    1    1    0   
$EndComp
$Comp
L Device:R_Small R?
U 1 1
P 7150 5025
AR Path="/5B12C3FC/604CDED5" Ref="R?"  Part="1" 
AR Path="/505779E3/604CDED5" Ref="R12"  Part="1" 
F 0 "R12" V 7225 5033 50  0000 C CNN
F 1 "470R" V 7082 5037 50  0000 C CNN
F 2 "Resistor_SMD:R_0402_1005Metric" H 7150 5025 60  0001 C CNN
F 3 "~" H 7150 5025 60  0000 C CNN
	1    7150 5025
	0    1    1    0   
$EndComp
Text Notes 6000 4075 0    60   ~ 0
OUT 2
Text GLabel 7750 4675 0    60   Input ~ 0
OUT_2_NEG
Wire Notes Line
	8150 5500 8150 3925
Wire Notes Line
	5950 5500 8150 5500
Wire Notes Line
	5950 3925 5950 5500
Wire Notes Line
	5950 3925 8150 3925
Wire Wire Line
	1500 6550 1300 6550
Wire Wire Line
	1300 6550 1300 6500
Wire Wire Line
	1300 6500 1050 6500
Text GLabel 10175 4500 1    60   Input ~ 0
5V
$EndSCHEMATC
